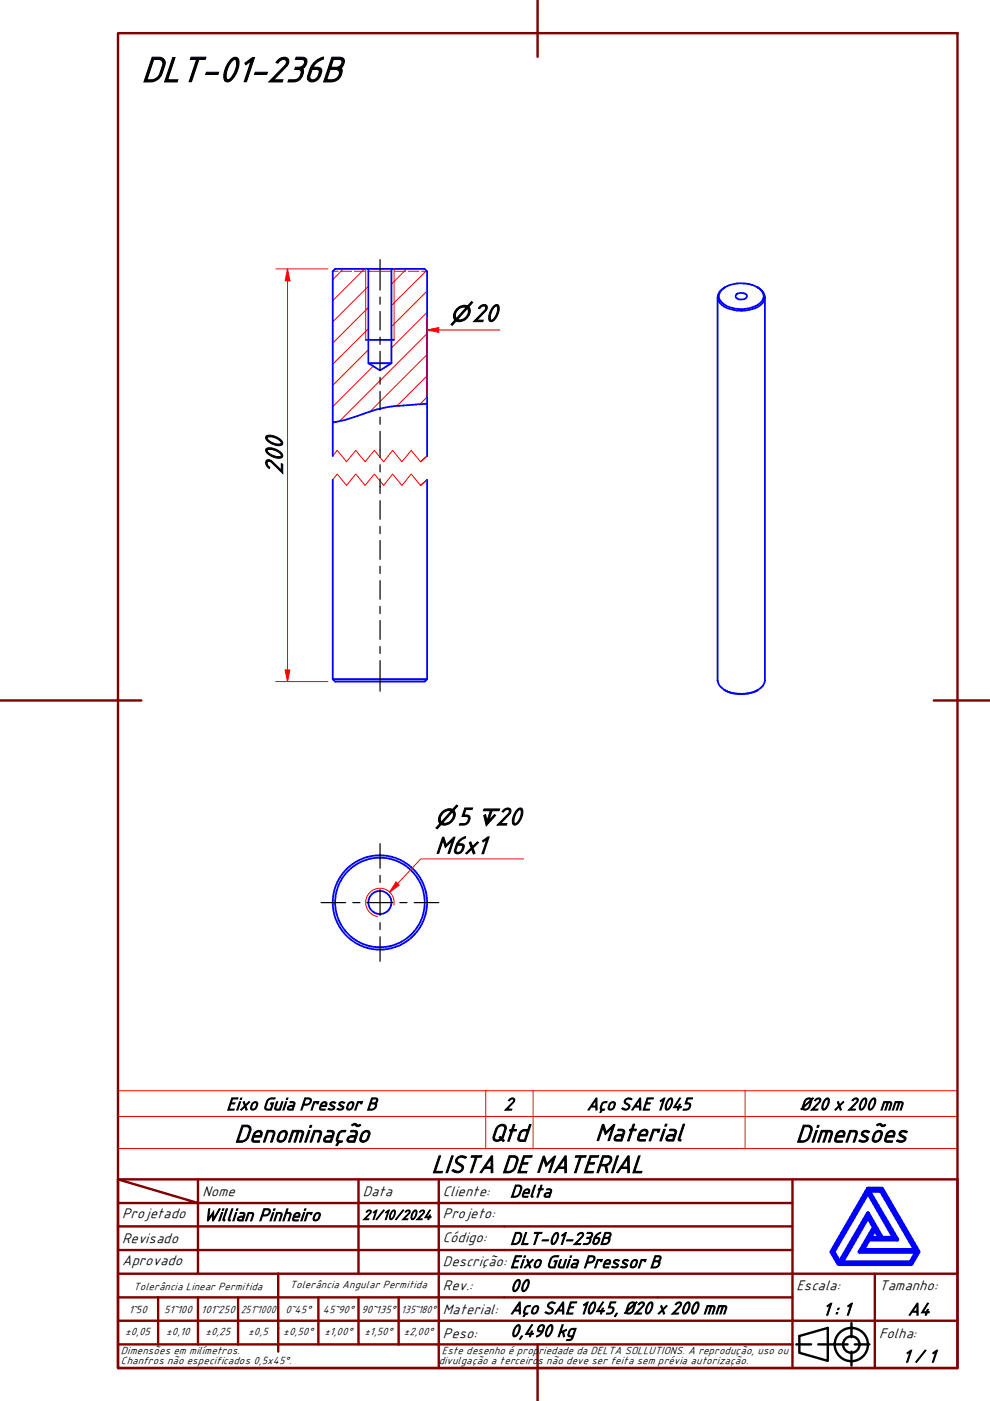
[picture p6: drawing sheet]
<svg xmlns="http://www.w3.org/2000/svg" width="210mm" height="297mm" viewBox="0 0 210 297" stroke-linecap="round" stroke-linejoin="round" font-family="sans-serif">
<!-- layer: Hatch (ABNT) -->
<g fill="none" stroke="#f00" stroke-width=".21">
<path d="M72.8 57l-2.3 2.3M77.3 57l-6.8 6.7M86.2 57l-3.2 3.2M90.4 57.4l-7.4 7.4M78.1 74.2l-7.6 7.5M78.1 69.7l-7.6 7.5M78.1 65.2l-7.6 7.6M78.1 60.7l-7.6 7.5M79.1 77.6l-8.6 8.6M90.6 79.7l-6.5 6.4M90.6 75.2l-12.1 12M90.6 70.7l-18.7 18.6"/>
<path d="M90.6 66.2l-7.6 7.6M90.6 61.7l-7.6 7.6M90.6 84.2l-1.6 1.5"/>
</g>
<!-- layer: Hidden (ABNT) -->
<path d="M70.5 57.5h1.2M72.3 57.5h2.2M75.1 57.5h2.3M78 57.5h2.3M80.8 57.5h2.3M83.7 57.5h2.3M86.6 57.5h2.2M89.4 57.5h1.2" fill="none" stroke="#f00" stroke-width=".21"/>
<!-- layer: Linha Corte (ABNT) -->
<path d="M70.5 96.7l1-1.2 2 2.4 1.9-2.4 2 2.4 2-2.4 1.9 2.4 1.9-2.4 2 2.4 2-2.4 2 2.4 1.4-1.2-1.4 1.2M70.5 101.7l1-1.2 2 2.4 1.9-2.4 2 2.4 2-2.4 1.9 2.4 1.9-2.4 2 2.4 2-2.4 2 2.4 1.4-1.2-1.4 1.2" fill="none" stroke="#f00" stroke-width=".21"/>
<!-- layer: Visible (ABNT) -->
<g fill="none" stroke="#00f" stroke-width=".38">
<path d="M78.1 57h4.9M77.5 72.1h6.1M78.1 77h4.9M152.1 63v81.3a3.8 3.8 0 0 0 4.1 2.8 6.3 6.3 0 0 0 5.6-1.8l.4-1v-81.3M153.1 61.4a6.9 6.9 0 0 1 8-.1 1.86 1.86 0 0 1-.1 3.1 7.1 7.1 0 0 1-7.5 .1 1.83 1.83 0 0 1-.4-3.1zM153.8 60.9a2.22 2.22 0 0 0-1.6 2 2.22 2.22 0 0 0 1.4 2.2 7.7 7.7 0 0 0 7.7-.5 2.14 2.14 0 0 0 .8-2.1 2.14 2.14 0 0 0-1.6-1.6M156.3 62.3a1.52 1.52 0 0 1 2.1 .5 1.39 1.39 0 0 1-2.4 0zM90.6 85.6v-28.1l-.6-.5h-7v20l-2.4 1.5-2.5-1.5v-20h-7l-.6 .5v39.2M90.6 85.6l-3.3 .2a32.7 32.7 0 0 0-12.6 2.8l-1.4 .4-2.8 .5M90.6 85.6v11.1M70.5 101.7v42.3M90.6 101.7v42.3"/>
<path d="M70.5 144h20.1l-.6 .5h-18.9zM153.6 146.3a7.6 7.6 0 0 0 7.1 0"/>
<circle cx="80.5" cy="191.3" r="10"/>
<circle cx="80.5" cy="191.3" r="9.5"/>
<circle cx="80.5" cy="191.3" r="2.44"/>
</g>
<!-- layer: Visible Narrow (ABNT) -->
<path d="M77.5 57v15.1M83.6 57v15.1M83.5 191.9a3 3 0 0 0-2.4-3.5 3 3 0 0 0-3.5 2.4 3 3 0 0 0 2.4 3.5" fill="none" stroke="#f00" stroke-width=".21"/>
<path d="M25 236.7h178v-5.4h-178v12.2M103 231.3v12.2M113 231.3v12.2M158 231.3v12.2M203 236.7v6.8h-178M25 243.5v6.5h178v-6.5" fill="none" stroke="#f00" stroke-width=".21"/>
<!-- layer: Borda A3/A4 (ABNT) -->
<g fill="none" stroke="#800000" stroke-width=".51">
<path d="M25 7h178v283.1h-178zM114 0v12.1M0 148.5h30M198 148.5h12M25 250l17 5.1h-17M25 250h178v40.1h-178zM42 255.1h34v4.9h17M42 255.1v15M42 250v5.1M76 250v5.1h17v4.9M93 250v5.1h75M168 250v20.1h-143"/>
<path d="M25 260h51v10.1M25 275.1h17M33.5 275.1v9.9M50.5 275.1h-8.5v9.9M59 270.1v16.5M67.5 275.1v9.9h-42.5M76 275.1v9.9h8.5M84.5 275.1v9.9M93 275.1h-42.5v9.9M93 260v5h-68M93 275.1v9.9h75M93 260h75"/>
<path d="M93 275.1h75M168 265h-75v10.1M185.5 270.1v9.9h17.5M203 270.1h-35v9.9h17.5v10.1M25 280h143v10.1M67.5 285h8.5M84.5 285h8.5v5.1M114 285v12"/>
</g>
<path d="M184 258l1.3 2.2-3.1 5.2h12.1l-1.3 2.2h-14.5zM184 252.8l5.5 9.6h-2.5l-3-5.2-6 10.4-1.3-2.2zM184 252h3l7.8 13.4-1.6 2.6h-15.4l-1.5-2.6zM184.2 252.5h2.6l7.3 12.5h-11.2l1.3-2.2h6zM185.5 260.7l1.1 1.7h-2.1z" fill="none" stroke="#00f" stroke-width=".83"/>
<!-- layer: 0 -->
<path d="M177.8 268h15.4" fill="none" stroke="#000" stroke-width=".21"/>
<g fill="none" stroke="#000" stroke-width=".51">
<path d="M168.8 285h3.2M169.5 283.3l6-1.8v7l-6-1.7zM173.5 285h6.2M180.5 280.5v3M180.5 286.6v2.9M181.2 285h3.1"/>
<circle cx="180.5" cy="285.1" r="3.5"/>
<circle cx="180.5" cy="285.1" r="1.75"/>
</g>
<!-- layer: Centerline (ISO) -->
<g fill="none" stroke="#000" stroke-width=".25">
<path d="M80.6 55v6.5M80.6 63v1.5M80.6 66v4M80.6 71.5v1.5M80.6 74.5v4M80.6 80v1.5M80.6 83v3.9M80.6 88.4v1.6M80.6 91.4v5.6M80.6 98.5v1.6M80.6 101.5v3.1M80.6 106.2v3.9"/>
<path d="M80.6 111.6v1.5M80.6 114.6v4M80.6 120.1v1.5M80.6 123.1v3.9M80.6 128.6v1.5M80.6 131.6v4M80.6 137.1v1.4M80.6 140.1v6.4"/>
</g>
<!-- layer: Center Mark (ISO) -->
<path d="M80.6 178.9v5.2M68.1 191.4h5.2M74.8 191.4h1.5M77.8 191.4h5.5M80.6 185.6v1.5M80.6 188.6v5.5M80.6 195.6v1.5M80.6 198.6v5.2M84.8 191.4h1.5M87.8 191.4h5.2" fill="none" stroke="#000" stroke-width=".25"/>
<path d="M61 142v2.5" fill="none" stroke="#f00" stroke-width=".21"/>
<path d="M60.5 142h1l-.5 2.5z" fill="#f00"/>
<path d="M61 57v2.5M60.5 142h1l-.5 2.5z" fill="none" stroke="#f00" stroke-width=".21"/>
<path d="M61 57l.5 2.5h-1z" fill="#f00"/>
<path d="M58.5 57h11M61 57l.5 2.5h-1zM61 59.5v82.5M90.6 70h2.4M58.5 144.5h11" fill="none" stroke="#f00" stroke-width=".21"/>
<path d="M90.6 70l2.4-.5v1z" fill="#f00"/>
<path d="M90.6 70l2.4-.5v1zM90.6 67.4v16.7M93 70h13" fill="none" stroke="#f00" stroke-width=".21"/>
<path d="M84.3 187.3l-1.7 1.9" fill="none" stroke="#f00" stroke-width=".21"/>
<path d="M83.9 187l.7 .7-2 1.5z" fill="#f00"/>
<path d="M83.9 187l.7 .7-2 1.5zM111 182.1h-21.8l-4.9 5.2" fill="none" stroke="#f00" stroke-width=".21"/>
<text font-size="8.1" x="30" y="17.3">DLT-01-236B</text>
<g font-size="5.6">
<text x="100.1" y="68.1">20</text>
<text x="59.9" y="100.6" transform="rotate(-90 59.9 100.6)">200</text>
<text x="97" y="174.9">5</text>
<text x="105.2" y="174.9">20</text>
<text x="92.3" y="181">M6x1</text>
<text x="49.7" y="242.1">Denominação</text>
<text x="103.8" y="241.9">Qtd</text>
<text x="126.2" y="241.9">Material</text>
<text x="168.7" y="242.1">Dimensões</text>
<text x="91.5" y="248.6">LISTA DE MATERIAL</text>
</g>
<g font-size="4.8">
<text x="95.4" y="68.1">⌀</text>
<text x="92.3" y="174.9">⌀</text>
<text x="101.2" y="174.9">↧</text>
</g>
<g font-size="4">
<text x="48" y="235.3">Eixo Guia Pressor B</text>
<text x="106.9" y="235.3">2</text>
<text x="124.4" y="235.3">Aço SAE 1045</text>
<text x="169.6" y="235.3">Ø20 x 200 mm</text>
<text x="108.1" y="253.8">Delta</text>
<text x="43.1" y="258.8">Willian Pinheiro</text>
<text x="108.1" y="263.8">DLT-01-236B</text>
<text x="108.1" y="268.8">Eixo Guia Pressor B</text>
<text x="108.1" y="273.8">00</text>
<text x="108.1" y="278.6">Aço SAE 1045, Ø20 x 200 mm</text>
<text x="174.4" y="278.8">1 : 1</text>
<text x="192.5" y="278.8">A4</text>
<text x="108.1" y="283.4">0,490 kg</text>
<text x="191.4" y="288.8">1 / 1</text>
</g>
<g font-size="3.2">
<text x="42.9" y="253.5">Nome</text>
<text x="76.9" y="253.5">Data</text>
<text x="93.9" y="253.5">Cliente:</text>
<text x="25.9" y="263.6">Revisado</text>
<text x="25.9" y="258.2">Projetado</text>
<text x="76.9" y="258.6">21/10/2024</text>
<text x="93.9" y="263.3">Código:</text>
<text x="93.9" y="258.2">Projeto:</text>
<text x="25.9" y="268.2">Aprovado</text>
<text x="93.9" y="268.5">Descrição:</text>
<text x="93.9" y="273.5">Rev.:</text>
<text x="168.9" y="273.5">Escala:</text>
<text x="186.4" y="273.5">Tamanho:</text>
<text x="93.9" y="278.6">Material:</text>
<text x="93.9" y="283.6">Peso:</text>
<text x="186.4" y="283.6">Folha:</text>
</g>
<g font-size="2.4">
<text x="28.3" y="273.4">Tolerância Linear Permitida</text>
<text x="61.5" y="273.2">Tolerância Angular Permitida</text>
<text x="27.3" y="278.3">1~50</text>
<text x="34.8" y="278.3">51~100</text>
<text x="42.7" y="278.3">101~250</text>
<text x="51.1" y="278.3">251~1000</text>
<text x="60.5" y="278.3">0~45°</text>
<text x="68.5" y="278.3">45~90°</text>
<text x="76.6" y="278.3">90~135°</text>
<text x="85.1" y="278.3">135~180°</text>
<text x="25.7" y="287.1">Dimensões em milímetros.</text>
<text x="26.5" y="283.1">±0,05</text>
<text x="35.2" y="283.1">±0,10</text>
<text x="43.6" y="283.1">±0,25</text>
<text x="52.6" y="283.1">±0,5</text>
<text x="60.1" y="283.1">±0,50°</text>
<text x="68.8" y="283.1">±1,00°</text>
<text x="77.3" y="283.1">±1,50°</text>
<text x="85.6" y="283.1">±2,00°</text>
<text x="93.7" y="287.1">Este desenho é prop</text>
<text x="114.2" y="287.1">riedade da DELTA SOLLUTIONS. A reprodução, uso ou</text>
<text x="25.7" y="289.2">Chanfros não especificados 0,5x45°.</text>
<text x="93" y="289.2">divulgação a terceiro</text>
<text x="114" y="289.2">s não deve ser feita sem prévia autorização.</text>
</g>
</svg>
